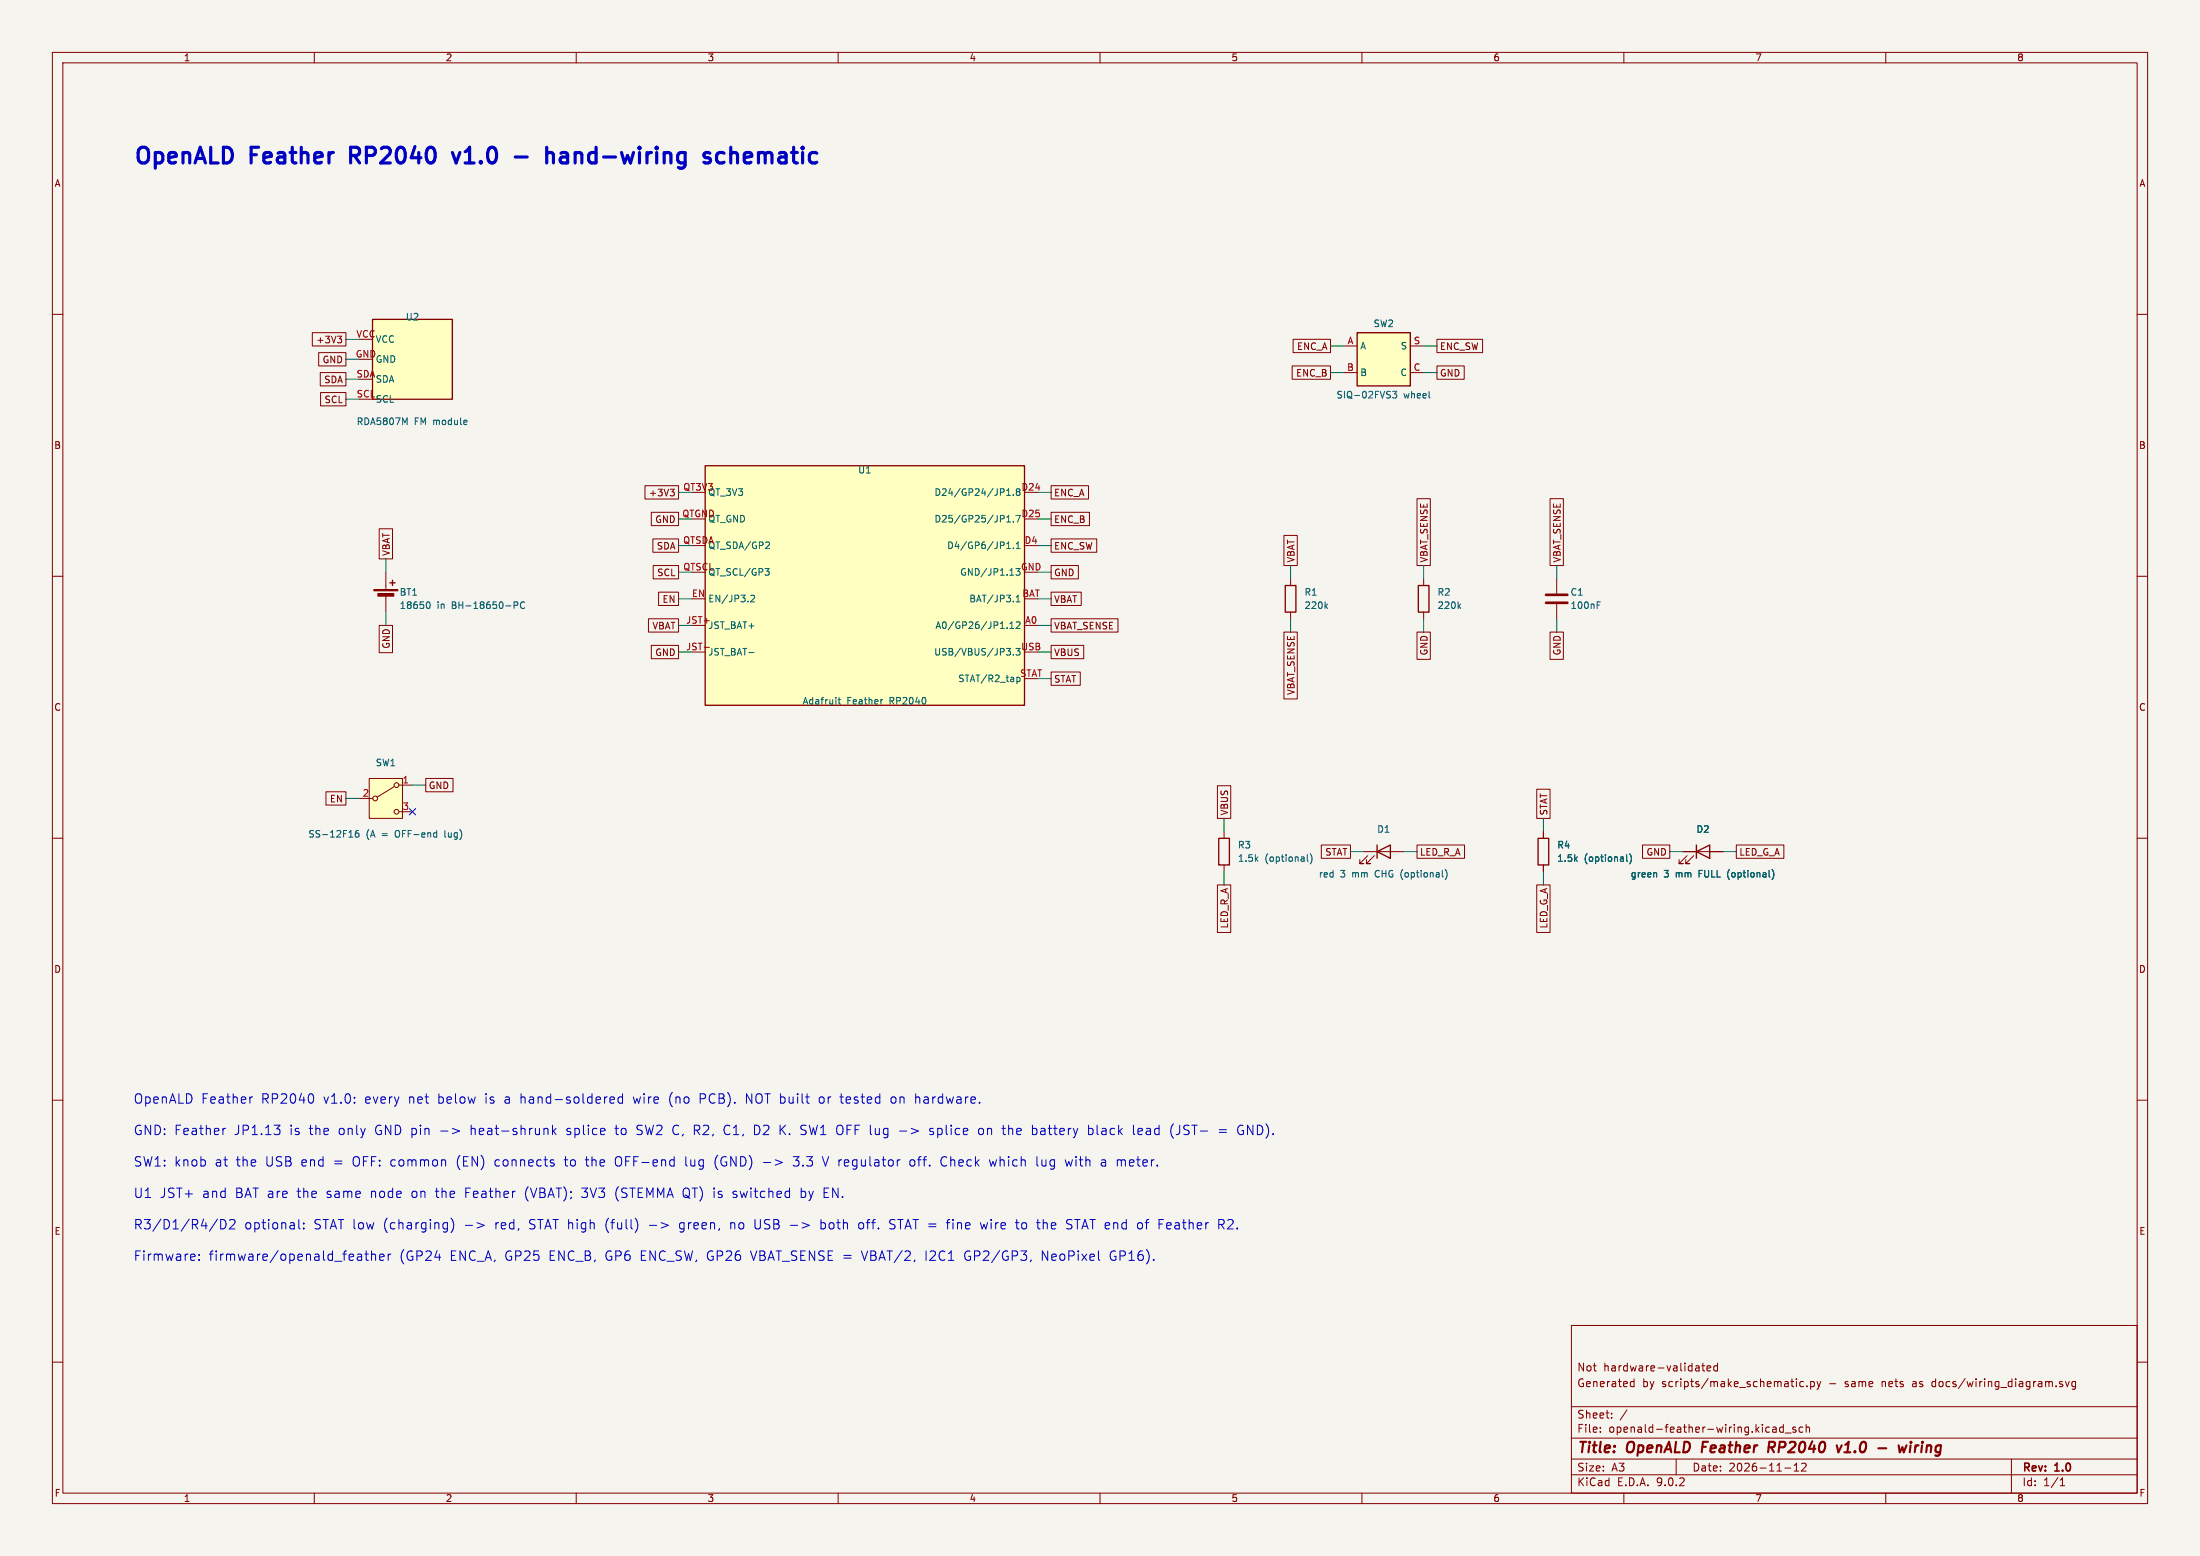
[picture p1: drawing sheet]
(kicad_sch
 (version 20231120)
 (generator "eeschema")
 (generator_version "9.0")
 (paper "A3")
 (title_block
  (title "OpenALD Feather RP2040 v1.0 - wiring")
  (date "2026-11-12")
  (rev "1.0")
  (comment 1 "Generated by scripts/make_schematic.py - same nets as docs/wiring_diagram.svg")
  (comment 2 "Not hardware-validated"))
 (lib_symbols
  (symbol "openald_feather:Feather_RP2040_wired" (exclude_from_sim no) (in_bom yes) (on_board yes)
   (property "Reference" "U" (at 0 24.13 0) (effects (font (size 1.27 1.27))))
   (property "Value" "Adafruit Feather RP2040 (#4884)" (at 0 -24.13 0) (effects (font (size 1.27 1.27))))
   (property "Footprint" "" (at 0 -26.669999999999998 0) (effects (font (size 1.27 1.27)) (hide yes)))
   (property "Datasheet" "https://learn.adafruit.com/adafruit-feather-rp2040-pico" (at 0 0 0) (effects (font (size 1.27 1.27)) (hide yes)))
   (property "Description" "Adafruit Feather RP2040: only the pins/pads used by OpenALD Feather v1.0 (JST+ = BAT and JST- = GND on the board)" (at 0 0 0) (effects (font (size 1.27 1.27)) (hide yes)))
   (symbol "Feather_RP2040_wired_0_1"
    (rectangle (start -30.48 22.86) (end 30.48 -22.86) (stroke (width 0.254) (type default)) (fill (type background))))
   (symbol "Feather_RP2040_wired_1_1"
    (pin passive line (at -33.02 17.78 0) (length 2.54) (name "QT_3V3" (effects (font (size 1.27 1.27)))) (number "QT3V3" (effects (font (size 1.27 1.27)))))
    (pin passive line (at -33.02 12.7 0) (length 2.54) (name "QT_GND" (effects (font (size 1.27 1.27)))) (number "QTGND" (effects (font (size 1.27 1.27)))))
    (pin passive line (at -33.02 7.619999999999999 0) (length 2.54) (name "QT_SDA/GP2" (effects (font (size 1.27 1.27)))) (number "QTSDA" (effects (font (size 1.27 1.27)))))
    (pin passive line (at -33.02 2.539999999999999 0) (length 2.54) (name "QT_SCL/GP3" (effects (font (size 1.27 1.27)))) (number "QTSCL" (effects (font (size 1.27 1.27)))))
    (pin passive line (at -33.02 -2.539999999999999 0) (length 2.54) (name "EN/JP3.2" (effects (font (size 1.27 1.27)))) (number "EN" (effects (font (size 1.27 1.27)))))
    (pin passive line (at -33.02 -7.620000000000001 0) (length 2.54) (name "JST_BAT+" (effects (font (size 1.27 1.27)))) (number "JST+" (effects (font (size 1.27 1.27)))))
    (pin passive line (at -33.02 -12.700000000000003 0) (length 2.54) (name "JST_BAT-" (effects (font (size 1.27 1.27)))) (number "JST-" (effects (font (size 1.27 1.27)))))
    (pin passive line (at 33.02 17.78 180) (length 2.54) (name "D24/GP24/JP1.8" (effects (font (size 1.27 1.27)))) (number "D24" (effects (font (size 1.27 1.27)))))
    (pin passive line (at 33.02 12.7 180) (length 2.54) (name "D25/GP25/JP1.7" (effects (font (size 1.27 1.27)))) (number "D25" (effects (font (size 1.27 1.27)))))
    (pin passive line (at 33.02 7.619999999999999 180) (length 2.54) (name "D4/GP6/JP1.1" (effects (font (size 1.27 1.27)))) (number "D4" (effects (font (size 1.27 1.27)))))
    (pin passive line (at 33.02 2.539999999999999 180) (length 2.54) (name "GND/JP1.13" (effects (font (size 1.27 1.27)))) (number "GND" (effects (font (size 1.27 1.27)))))
    (pin passive line (at 33.02 -2.539999999999999 180) (length 2.54) (name "BAT/JP3.1" (effects (font (size 1.27 1.27)))) (number "BAT" (effects (font (size 1.27 1.27)))))
    (pin passive line (at 33.02 -7.620000000000001 180) (length 2.54) (name "A0/GP26/JP1.12" (effects (font (size 1.27 1.27)))) (number "A0" (effects (font (size 1.27 1.27)))))
    (pin passive line (at 33.02 -12.700000000000003 180) (length 2.54) (name "USB/VBUS/JP3.3" (effects (font (size 1.27 1.27)))) (number "USB" (effects (font (size 1.27 1.27)))))
    (pin passive line (at 33.02 -17.78 180) (length 2.54) (name "STAT/R2_tap" (effects (font (size 1.27 1.27)))) (number "STAT" (effects (font (size 1.27 1.27)))))))
  (symbol "openald_feather:RDA5807M_module" (exclude_from_sim no) (in_bom yes) (on_board yes)
   (property "Reference" "U" (at 0 8.89 0) (effects (font (size 1.27 1.27))))
   (property "Value" "RDA5807M FM module (3.5 mm jack on board)" (at 0 -8.89 0) (effects (font (size 1.27 1.27))))
   (property "Footprint" "" (at 0 -11.43 0) (effects (font (size 1.27 1.27)) (hide yes)))
   (property "Datasheet" "" (at 0 0 0) (effects (font (size 1.27 1.27)) (hide yes)))
   (property "Description" "26.9 x 26.9 mm RDA5807M module, I2C 0x10/0x11" (at 0 0 0) (effects (font (size 1.27 1.27)) (hide yes)))
   (symbol "RDA5807M_module_0_1"
    (rectangle (start -7.62 7.62) (end 7.62 -7.62) (stroke (width 0.254) (type default)) (fill (type background))))
   (symbol "RDA5807M_module_1_1"
    (pin passive line (at -10.16 3.81 0) (length 2.54) (name "VCC" (effects (font (size 1.27 1.27)))) (number "VCC" (effects (font (size 1.27 1.27)))))
    (pin passive line (at -10.16 0.0 0) (length 2.54) (name "GND" (effects (font (size 1.27 1.27)))) (number "GND" (effects (font (size 1.27 1.27)))))
    (pin passive line (at -10.16 -3.8099999999999996 0) (length 2.54) (name "SDA" (effects (font (size 1.27 1.27)))) (number "SDA" (effects (font (size 1.27 1.27)))))
    (pin passive line (at -10.16 -7.62 0) (length 2.54) (name "SCL" (effects (font (size 1.27 1.27)))) (number "SCL" (effects (font (size 1.27 1.27)))))))
  (symbol "Device:Battery_Cell"
   (pin_numbers (hide yes))
   (pin_names
    (offset 0) (hide yes)) (exclude_from_sim no) (in_bom yes) (on_board yes)
   (property "Reference" "BT" (at 2.54 2.54 0) (effects (font (size 1.27 1.27)) (justify left)))
   (property "Value" "Battery_Cell" (at 2.54 0 0) (effects (font (size 1.27 1.27)) (justify left)))
   (property "Footprint" "" (at 0 1.524 90) (effects (font (size 1.27 1.27)) (hide yes)))
   (property "Datasheet" "~" (at 0 1.524 90) (effects (font (size 1.27 1.27)) (hide yes)))
   (property "Description" "Single-cell battery" (at 0 0 0) (effects (font (size 1.27 1.27)) (hide yes)))
   (symbol "Battery_Cell_0_1"
    (rectangle (start -2.286 1.778) (end 2.286 1.524) (stroke (width 0) (type default)) (fill (type outline)))
    (rectangle (start -1.524 1.016) (end 1.524 0.508) (stroke (width 0) (type default)) (fill (type outline)))
    (polyline (pts (xy 0 1.778) (xy 0 2.54)) (stroke (width 0) (type default)) (fill (type none)))
    (polyline (pts (xy 0 0.762) (xy 0 0)) (stroke (width 0) (type default)) (fill (type none)))
    (polyline (pts (xy 0.762 3.048) (xy 1.778 3.048)) (stroke (width 0.254) (type default)) (fill (type none)))
    (polyline (pts (xy 1.27 3.556) (xy 1.27 2.54)) (stroke (width 0.254) (type default)) (fill (type none))))
   (symbol "Battery_Cell_1_1"
    (pin passive line (at 0 5.08 270) (length 2.54) (name "+" (effects (font (size 1.27 1.27)))) (number "1" (effects (font (size 1.27 1.27)))))
    (pin passive line (at 0 -2.54 90) (length 2.54) (name "-" (effects (font (size 1.27 1.27)))) (number "2" (effects (font (size 1.27 1.27))))))
   (embedded_fonts no))
  (symbol "Switch:SW_SPDT"
   (pin_names
    (offset 0) (hide yes)) (exclude_from_sim no) (in_bom yes) (on_board yes)
   (property "Reference" "SW" (at 0 5.08 0) (effects (font (size 1.27 1.27))))
   (property "Value" "SW_SPDT" (at 0 -5.08 0) (effects (font (size 1.27 1.27))))
   (property "Footprint" "" (at 0 0 0) (effects (font (size 1.27 1.27)) (hide yes)))
   (property "Datasheet" "~" (at 0 -7.62 0) (effects (font (size 1.27 1.27)) (hide yes)))
   (property "Description" "Switch, single pole double throw" (at 0 0 0) (effects (font (size 1.27 1.27)) (hide yes)))
   (symbol "SW_SPDT_0_1"
    (circle (center -2.032 0) (radius 0.4572) (stroke (width 0) (type default)) (fill (type none)))
    (polyline (pts (xy -1.651 0.254) (xy 1.651 2.286)) (stroke (width 0) (type default)) (fill (type none)))
    (circle (center 2.032 2.54) (radius 0.4572) (stroke (width 0) (type default)) (fill (type none)))
    (circle (center 2.032 -2.54) (radius 0.4572) (stroke (width 0) (type default)) (fill (type none))))
   (symbol "SW_SPDT_1_1"
    (rectangle (start -3.175 3.81) (end 3.175 -3.81) (stroke (width 0) (type default)) (fill (type background)))
    (pin passive line (at -5.08 0 0) (length 2.54) (name "B" (effects (font (size 1.27 1.27)))) (number "2" (effects (font (size 1.27 1.27)))))
    (pin passive line (at 5.08 2.54 180) (length 2.54) (name "A" (effects (font (size 1.27 1.27)))) (number "1" (effects (font (size 1.27 1.27)))))
    (pin passive line (at 5.08 -2.54 180) (length 2.54) (name "C" (effects (font (size 1.27 1.27)))) (number "3" (effects (font (size 1.27 1.27))))))
   (embedded_fonts no))
  (symbol "openald_feather:SIQ-02FVS3" (exclude_from_sim no) (in_bom yes) (on_board yes)
   (property "Reference" "SW" (at 0 6.35 0) (effects (font (size 1.27 1.27))))
   (property "Value" "Mitsumi SIQ-02FVS3" (at 0 -6.35 0) (effects (font (size 1.27 1.27))))
   (property "Footprint" "" (at 0 -8.89 0) (effects (font (size 1.27 1.27)) (hide yes)))
   (property "Datasheet" "https://datasheet.lcsc.com/datasheet/pdf/7bff72617d5a3503f5ed21ab02a77dea.pdf" (at 0 0 0) (effects (font (size 1.27 1.27)) (hide yes)))
   (property "Description" "Thumbwheel encoder (A/B to common C) with push switch S (to C)" (at 0 0 0) (effects (font (size 1.27 1.27)) (hide yes)))
   (symbol "SIQ-02FVS3_0_1"
    (rectangle (start -5.08 5.08) (end 5.08 -5.08) (stroke (width 0.254) (type default)) (fill (type background))))
   (symbol "SIQ-02FVS3_1_1"
    (pin passive line (at -7.62 2.54 0) (length 2.54) (name "A" (effects (font (size 1.27 1.27)))) (number "A" (effects (font (size 1.27 1.27)))))
    (pin passive line (at -7.62 -2.54 0) (length 2.54) (name "B" (effects (font (size 1.27 1.27)))) (number "B" (effects (font (size 1.27 1.27)))))
    (pin passive line (at 7.62 2.54 180) (length 2.54) (name "S" (effects (font (size 1.27 1.27)))) (number "S" (effects (font (size 1.27 1.27)))))
    (pin passive line (at 7.62 -2.54 180) (length 2.54) (name "C" (effects (font (size 1.27 1.27)))) (number "C" (effects (font (size 1.27 1.27)))))))
  (symbol "Device:R"
   (pin_numbers (hide yes))
   (pin_names
    (offset 0)) (exclude_from_sim no) (in_bom yes) (on_board yes)
   (property "Reference" "R" (at 2.032 0 90) (effects (font (size 1.27 1.27))))
   (property "Value" "R" (at 0 0 90) (effects (font (size 1.27 1.27))))
   (property "Footprint" "" (at -1.778 0 90) (effects (font (size 1.27 1.27)) (hide yes)))
   (property "Datasheet" "~" (at 0 0 0) (effects (font (size 1.27 1.27)) (hide yes)))
   (property "Description" "Resistor" (at 0 0 0) (effects (font (size 1.27 1.27)) (hide yes)))
   (symbol "R_0_1"
    (rectangle (start -1.016 -2.54) (end 1.016 2.54) (stroke (width 0.254) (type default)) (fill (type none))))
   (symbol "R_1_1"
    (pin passive line (at 0 3.81 270) (length 1.27) (name "~" (effects (font (size 1.27 1.27)))) (number "1" (effects (font (size 1.27 1.27)))))
    (pin passive line (at 0 -3.81 90) (length 1.27) (name "~" (effects (font (size 1.27 1.27)))) (number "2" (effects (font (size 1.27 1.27))))))
   (embedded_fonts no))
  (symbol "Device:C"
   (pin_numbers (hide yes))
   (pin_names
    (offset 0.254)) (exclude_from_sim no) (in_bom yes) (on_board yes)
   (property "Reference" "C" (at 0.635 2.54 0) (effects (font (size 1.27 1.27)) (justify left)))
   (property "Value" "C" (at 0.635 -2.54 0) (effects (font (size 1.27 1.27)) (justify left)))
   (property "Footprint" "" (at 0.9652 -3.81 0) (effects (font (size 1.27 1.27)) (hide yes)))
   (property "Datasheet" "~" (at 0 0 0) (effects (font (size 1.27 1.27)) (hide yes)))
   (property "Description" "Unpolarized capacitor" (at 0 0 0) (effects (font (size 1.27 1.27)) (hide yes)))
   (symbol "C_0_1"
    (polyline (pts (xy -2.032 0.762) (xy 2.032 0.762)) (stroke (width 0.508) (type default)) (fill (type none)))
    (polyline (pts (xy -2.032 -0.762) (xy 2.032 -0.762)) (stroke (width 0.508) (type default)) (fill (type none))))
   (symbol "C_1_1"
    (pin passive line (at 0 3.81 270) (length 2.794) (name "~" (effects (font (size 1.27 1.27)))) (number "1" (effects (font (size 1.27 1.27)))))
    (pin passive line (at 0 -3.81 90) (length 2.794) (name "~" (effects (font (size 1.27 1.27)))) (number "2" (effects (font (size 1.27 1.27))))))
   (embedded_fonts no))
  (symbol "Device:LED"
   (pin_numbers (hide yes))
   (pin_names
    (offset 1.016) (hide yes)) (exclude_from_sim no) (in_bom yes) (on_board yes)
   (property "Reference" "D" (at 0 2.54 0) (effects (font (size 1.27 1.27))))
   (property "Value" "LED" (at 0 -2.54 0) (effects (font (size 1.27 1.27))))
   (property "Footprint" "" (at 0 0 0) (effects (font (size 1.27 1.27)) (hide yes)))
   (property "Datasheet" "~" (at 0 0 0) (effects (font (size 1.27 1.27)) (hide yes)))
   (property "Description" "Light emitting diode" (at 0 0 0) (effects (font (size 1.27 1.27)) (hide yes)))
   (property "Sim.Pins" "1=K 2=A" (at 0 0 0) (effects (font (size 1.27 1.27)) (hide yes)))
   (symbol "LED_0_1"
    (polyline (pts (xy -3.048 -0.762) (xy -4.572 -2.286) (xy -3.81 -2.286) (xy -4.572 -2.286) (xy -4.572 -1.524)) (stroke (width 0) (type default)) (fill (type none)))
    (polyline (pts (xy -1.778 -0.762) (xy -3.302 -2.286) (xy -2.54 -2.286) (xy -3.302 -2.286) (xy -3.302 -1.524)) (stroke (width 0) (type default)) (fill (type none)))
    (polyline (pts (xy -1.27 0) (xy 1.27 0)) (stroke (width 0) (type default)) (fill (type none)))
    (polyline (pts (xy -1.27 -1.27) (xy -1.27 1.27)) (stroke (width 0.254) (type default)) (fill (type none)))
    (polyline (pts (xy 1.27 -1.27) (xy 1.27 1.27) (xy -1.27 0) (xy 1.27 -1.27)) (stroke (width 0.254) (type default)) (fill (type none))))
   (symbol "LED_1_1"
    (pin passive line (at -3.81 0 0) (length 2.54) (name "K" (effects (font (size 1.27 1.27)))) (number "1" (effects (font (size 1.27 1.27)))))
    (pin passive line (at 3.81 0 180) (length 2.54) (name "A" (effects (font (size 1.27 1.27)))) (number "2" (effects (font (size 1.27 1.27))))))
   (embedded_fonts no)))
 (symbol
  (lib_id "openald_feather:Feather_RP2040_wired") (at 165.1 111.76 0) (unit 1) (exclude_from_sim no) (in_bom yes) (on_board yes) (dnp no)
  (property "Reference" "U1" (at 165.1 89.71 0) (effects (font (size 1.27 1.27))))
  (property "Value" "Adafruit Feather RP2040" (at 165.1 133.81 0) (effects (font (size 1.27 1.27))))
  (property "Footprint" "" (at 165.1 111.76 0) (effects (font (size 1.27 1.27)) (hide yes)))
  (property "Datasheet" "~" (at 165.1 111.76 0) (effects (font (size 1.27 1.27)) (hide yes))) (pin "QT3V3") (pin "QTGND") (pin "QTSDA") (pin "QTSCL") (pin "EN") (pin "JST+") (pin "JST-") (pin "D24") (pin "D25") (pin "D4") (pin "GND") (pin "BAT") (pin "A0") (pin "USB") (pin "STAT"))
 (wire (pts (xy 132.08 93.98) (xy 129.54 93.98)) (stroke (width 0) (type default)))
 (global_label "+3V3"
  (shape passive) (at 129.54 93.98 180) (fields_autoplaced yes) (effects (font (size 1.27 1.27)) (justify right))
  (property "Intersheetrefs" "${INTERSHEET_REFS}" (at 129.54 93.98 0) (effects (font (size 1.27 1.27)) (hide yes))))
 (wire (pts (xy 132.08 99.06) (xy 129.54 99.06)) (stroke (width 0) (type default)))
 (global_label "GND"
  (shape passive) (at 129.54 99.06 180) (fields_autoplaced yes) (effects (font (size 1.27 1.27)) (justify right))
  (property "Intersheetrefs" "${INTERSHEET_REFS}" (at 129.54 99.06 0) (effects (font (size 1.27 1.27)) (hide yes))))
 (wire (pts (xy 132.08 104.14) (xy 129.54 104.14)) (stroke (width 0) (type default)))
 (global_label "SDA"
  (shape passive) (at 129.54 104.14 180) (fields_autoplaced yes) (effects (font (size 1.27 1.27)) (justify right))
  (property "Intersheetrefs" "${INTERSHEET_REFS}" (at 129.54 104.14 0) (effects (font (size 1.27 1.27)) (hide yes))))
 (wire (pts (xy 132.08 109.22) (xy 129.54 109.22)) (stroke (width 0) (type default)))
 (global_label "SCL"
  (shape passive) (at 129.54 109.22 180) (fields_autoplaced yes) (effects (font (size 1.27 1.27)) (justify right))
  (property "Intersheetrefs" "${INTERSHEET_REFS}" (at 129.54 109.22 0) (effects (font (size 1.27 1.27)) (hide yes))))
 (wire (pts (xy 132.08 114.3) (xy 129.54 114.3)) (stroke (width 0) (type default)))
 (global_label "EN"
  (shape passive) (at 129.54 114.3 180) (fields_autoplaced yes) (effects (font (size 1.27 1.27)) (justify right))
  (property "Intersheetrefs" "${INTERSHEET_REFS}" (at 129.54 114.3 0) (effects (font (size 1.27 1.27)) (hide yes))))
 (wire (pts (xy 132.08 119.38) (xy 129.54 119.38)) (stroke (width 0) (type default)))
 (global_label "VBAT"
  (shape passive) (at 129.54 119.38 180) (fields_autoplaced yes) (effects (font (size 1.27 1.27)) (justify right))
  (property "Intersheetrefs" "${INTERSHEET_REFS}" (at 129.54 119.38 0) (effects (font (size 1.27 1.27)) (hide yes))))
 (wire (pts (xy 132.08 124.46) (xy 129.54 124.46)) (stroke (width 0) (type default)))
 (global_label "GND"
  (shape passive) (at 129.54 124.46 180) (fields_autoplaced yes) (effects (font (size 1.27 1.27)) (justify right))
  (property "Intersheetrefs" "${INTERSHEET_REFS}" (at 129.54 124.46 0) (effects (font (size 1.27 1.27)) (hide yes))))
 (wire (pts (xy 198.12 93.98) (xy 200.66 93.98)) (stroke (width 0) (type default)))
 (global_label "ENC_A"
  (shape passive) (at 200.66 93.98 0) (fields_autoplaced yes) (effects (font (size 1.27 1.27)) (justify left))
  (property "Intersheetrefs" "${INTERSHEET_REFS}" (at 200.66 93.98 0) (effects (font (size 1.27 1.27)) (hide yes))))
 (wire (pts (xy 198.12 99.06) (xy 200.66 99.06)) (stroke (width 0) (type default)))
 (global_label "ENC_B"
  (shape passive) (at 200.66 99.06 0) (fields_autoplaced yes) (effects (font (size 1.27 1.27)) (justify left))
  (property "Intersheetrefs" "${INTERSHEET_REFS}" (at 200.66 99.06 0) (effects (font (size 1.27 1.27)) (hide yes))))
 (wire (pts (xy 198.12 104.14) (xy 200.66 104.14)) (stroke (width 0) (type default)))
 (global_label "ENC_SW"
  (shape passive) (at 200.66 104.14 0) (fields_autoplaced yes) (effects (font (size 1.27 1.27)) (justify left))
  (property "Intersheetrefs" "${INTERSHEET_REFS}" (at 200.66 104.14 0) (effects (font (size 1.27 1.27)) (hide yes))))
 (wire (pts (xy 198.12 109.22) (xy 200.66 109.22)) (stroke (width 0) (type default)))
 (global_label "GND"
  (shape passive) (at 200.66 109.22 0) (fields_autoplaced yes) (effects (font (size 1.27 1.27)) (justify left))
  (property "Intersheetrefs" "${INTERSHEET_REFS}" (at 200.66 109.22 0) (effects (font (size 1.27 1.27)) (hide yes))))
 (wire (pts (xy 198.12 114.3) (xy 200.66 114.3)) (stroke (width 0) (type default)))
 (global_label "VBAT"
  (shape passive) (at 200.66 114.3 0) (fields_autoplaced yes) (effects (font (size 1.27 1.27)) (justify left))
  (property "Intersheetrefs" "${INTERSHEET_REFS}" (at 200.66 114.3 0) (effects (font (size 1.27 1.27)) (hide yes))))
 (wire (pts (xy 198.12 119.38) (xy 200.66 119.38)) (stroke (width 0) (type default)))
 (global_label "VBAT_SENSE"
  (shape passive) (at 200.66 119.38 0) (fields_autoplaced yes) (effects (font (size 1.27 1.27)) (justify left))
  (property "Intersheetrefs" "${INTERSHEET_REFS}" (at 200.66 119.38 0) (effects (font (size 1.27 1.27)) (hide yes))))
 (wire (pts (xy 198.12 124.46) (xy 200.66 124.46)) (stroke (width 0) (type default)))
 (global_label "VBUS"
  (shape passive) (at 200.66 124.46 0) (fields_autoplaced yes) (effects (font (size 1.27 1.27)) (justify left))
  (property "Intersheetrefs" "${INTERSHEET_REFS}" (at 200.66 124.46 0) (effects (font (size 1.27 1.27)) (hide yes))))
 (wire (pts (xy 198.12 129.54) (xy 200.66 129.54)) (stroke (width 0) (type default)))
 (global_label "STAT"
  (shape passive) (at 200.66 129.54 0) (fields_autoplaced yes) (effects (font (size 1.27 1.27)) (justify left))
  (property "Intersheetrefs" "${INTERSHEET_REFS}" (at 200.66 129.54 0) (effects (font (size 1.27 1.27)) (hide yes))))
 (symbol
  (lib_id "openald_feather:RDA5807M_module") (at 78.74 68.58 0) (unit 1) (exclude_from_sim no) (in_bom yes) (on_board yes) (dnp no)
  (property "Reference" "U2" (at 78.74 60.5 0) (effects (font (size 1.27 1.27))))
  (property "Value" "RDA5807M FM module" (at 78.74 80.47 0) (effects (font (size 1.27 1.27))))
  (property "Footprint" "" (at 78.74 68.58 0) (effects (font (size 1.27 1.27)) (hide yes)))
  (property "Datasheet" "~" (at 78.74 68.58 0) (effects (font (size 1.27 1.27)) (hide yes))) (pin "VCC") (pin "GND") (pin "SDA") (pin "SCL"))
 (wire (pts (xy 68.58 64.77) (xy 66.04 64.77)) (stroke (width 0) (type default)))
 (global_label "+3V3"
  (shape passive) (at 66.04 64.77 180) (fields_autoplaced yes) (effects (font (size 1.27 1.27)) (justify right))
  (property "Intersheetrefs" "${INTERSHEET_REFS}" (at 66.04 64.77 0) (effects (font (size 1.27 1.27)) (hide yes))))
 (wire (pts (xy 68.58 68.58) (xy 66.04 68.58)) (stroke (width 0) (type default)))
 (global_label "GND"
  (shape passive) (at 66.04 68.58 180) (fields_autoplaced yes) (effects (font (size 1.27 1.27)) (justify right))
  (property "Intersheetrefs" "${INTERSHEET_REFS}" (at 66.04 68.58 0) (effects (font (size 1.27 1.27)) (hide yes))))
 (wire (pts (xy 68.58 72.39) (xy 66.04 72.39)) (stroke (width 0) (type default)))
 (global_label "SDA"
  (shape passive) (at 66.04 72.39 180) (fields_autoplaced yes) (effects (font (size 1.27 1.27)) (justify right))
  (property "Intersheetrefs" "${INTERSHEET_REFS}" (at 66.04 72.39 0) (effects (font (size 1.27 1.27)) (hide yes))))
 (wire (pts (xy 68.58 76.2) (xy 66.04 76.2)) (stroke (width 0) (type default)))
 (global_label "SCL"
  (shape passive) (at 66.04 76.2 180) (fields_autoplaced yes) (effects (font (size 1.27 1.27)) (justify right))
  (property "Intersheetrefs" "${INTERSHEET_REFS}" (at 66.04 76.2 0) (effects (font (size 1.27 1.27)) (hide yes))))
 (symbol
  (lib_id "Device:Battery_Cell") (at 73.66 114.3 0) (unit 1) (exclude_from_sim no) (in_bom yes) (on_board yes) (dnp no)
  (property "Reference" "BT1" (at 76.2 113.03 0) (effects (font (size 1.27 1.27)) (justify left)))
  (property "Value" "18650 in BH-18650-PC" (at 76.2 115.57 0) (effects (font (size 1.27 1.27)) (justify left)))
  (property "Footprint" "" (at 73.66 114.3 0) (effects (font (size 1.27 1.27)) (hide yes)))
  (property "Datasheet" "~" (at 73.66 114.3 0) (effects (font (size 1.27 1.27)) (hide yes))) (pin "1") (pin "2"))
 (wire (pts (xy 73.66 109.22) (xy 73.66 106.68)) (stroke (width 0) (type default)))
 (global_label "VBAT"
  (shape passive) (at 73.66 106.68 90) (fields_autoplaced yes) (effects (font (size 1.27 1.27)) (justify left))
  (property "Intersheetrefs" "${INTERSHEET_REFS}" (at 73.66 106.68 0) (effects (font (size 1.27 1.27)) (hide yes))))
 (wire (pts (xy 73.66 116.84) (xy 73.66 119.38)) (stroke (width 0) (type default)))
 (global_label "GND"
  (shape passive) (at 73.66 119.38 270) (fields_autoplaced yes) (effects (font (size 1.27 1.27)) (justify right))
  (property "Intersheetrefs" "${INTERSHEET_REFS}" (at 73.66 119.38 0) (effects (font (size 1.27 1.27)) (hide yes))))
 (symbol
  (lib_id "Switch:SW_SPDT") (at 73.66 152.4 0) (unit 1) (exclude_from_sim no) (in_bom yes) (on_board yes) (dnp no)
  (property "Reference" "SW1" (at 73.66 145.59 0) (effects (font (size 1.27 1.27))))
  (property "Value" "SS-12F16 (A = OFF-end lug)" (at 73.66 159.21 0) (effects (font (size 1.27 1.27))))
  (property "Footprint" "" (at 73.66 152.4 0) (effects (font (size 1.27 1.27)) (hide yes)))
  (property "Datasheet" "~" (at 73.66 152.4 0) (effects (font (size 1.27 1.27)) (hide yes))) (pin "2") (pin "1") (pin "3"))
 (wire (pts (xy 68.58 152.4) (xy 66.04 152.4)) (stroke (width 0) (type default)))
 (global_label "EN"
  (shape passive) (at 66.04 152.4 180) (fields_autoplaced yes) (effects (font (size 1.27 1.27)) (justify right))
  (property "Intersheetrefs" "${INTERSHEET_REFS}" (at 66.04 152.4 0) (effects (font (size 1.27 1.27)) (hide yes))))
 (wire (pts (xy 78.74 149.86) (xy 81.28 149.86)) (stroke (width 0) (type default)))
 (global_label "GND"
  (shape passive) (at 81.28 149.86 0) (fields_autoplaced yes) (effects (font (size 1.27 1.27)) (justify left))
  (property "Intersheetrefs" "${INTERSHEET_REFS}" (at 81.28 149.86 0) (effects (font (size 1.27 1.27)) (hide yes))))
 (no_connect (at 78.74 154.94))
 (symbol
  (lib_id "openald_feather:SIQ-02FVS3") (at 264.16 68.58 0) (unit 1) (exclude_from_sim no) (in_bom yes) (on_board yes) (dnp no)
  (property "Reference" "SW2" (at 264.16 61.77 0) (effects (font (size 1.27 1.27))))
  (property "Value" "SIQ-02FVS3 wheel" (at 264.16 75.39 0) (effects (font (size 1.27 1.27))))
  (property "Footprint" "" (at 264.16 68.58 0) (effects (font (size 1.27 1.27)) (hide yes)))
  (property "Datasheet" "~" (at 264.16 68.58 0) (effects (font (size 1.27 1.27)) (hide yes))) (pin "A") (pin "B") (pin "S") (pin "C"))
 (wire (pts (xy 256.54 66.04) (xy 254 66.04)) (stroke (width 0) (type default)))
 (global_label "ENC_A"
  (shape passive) (at 254 66.04 180) (fields_autoplaced yes) (effects (font (size 1.27 1.27)) (justify right))
  (property "Intersheetrefs" "${INTERSHEET_REFS}" (at 254 66.04 0) (effects (font (size 1.27 1.27)) (hide yes))))
 (wire (pts (xy 256.54 71.12) (xy 254 71.12)) (stroke (width 0) (type default)))
 (global_label "ENC_B"
  (shape passive) (at 254 71.12 180) (fields_autoplaced yes) (effects (font (size 1.27 1.27)) (justify right))
  (property "Intersheetrefs" "${INTERSHEET_REFS}" (at 254 71.12 0) (effects (font (size 1.27 1.27)) (hide yes))))
 (wire (pts (xy 271.78 66.04) (xy 274.32 66.04)) (stroke (width 0) (type default)))
 (global_label "ENC_SW"
  (shape passive) (at 274.32 66.04 0) (fields_autoplaced yes) (effects (font (size 1.27 1.27)) (justify left))
  (property "Intersheetrefs" "${INTERSHEET_REFS}" (at 274.32 66.04 0) (effects (font (size 1.27 1.27)) (hide yes))))
 (wire (pts (xy 271.78 71.12) (xy 274.32 71.12)) (stroke (width 0) (type default)))
 (global_label "GND"
  (shape passive) (at 274.32 71.12 0) (fields_autoplaced yes) (effects (font (size 1.27 1.27)) (justify left))
  (property "Intersheetrefs" "${INTERSHEET_REFS}" (at 274.32 71.12 0) (effects (font (size 1.27 1.27)) (hide yes))))
 (symbol
  (lib_id "Device:R") (at 246.38 114.3 0) (unit 1) (exclude_from_sim no) (in_bom yes) (on_board yes) (dnp no)
  (property "Reference" "R1" (at 248.92 113.03 0) (effects (font (size 1.27 1.27)) (justify left)))
  (property "Value" "220k" (at 248.92 115.57 0) (effects (font (size 1.27 1.27)) (justify left)))
  (property "Footprint" "" (at 246.38 114.3 0) (effects (font (size 1.27 1.27)) (hide yes)))
  (property "Datasheet" "~" (at 246.38 114.3 0) (effects (font (size 1.27 1.27)) (hide yes))) (pin "1") (pin "2"))
 (wire (pts (xy 246.38 110.49) (xy 246.38 107.95)) (stroke (width 0) (type default)))
 (global_label "VBAT"
  (shape passive) (at 246.38 107.95 90) (fields_autoplaced yes) (effects (font (size 1.27 1.27)) (justify left))
  (property "Intersheetrefs" "${INTERSHEET_REFS}" (at 246.38 107.95 0) (effects (font (size 1.27 1.27)) (hide yes))))
 (wire (pts (xy 246.38 118.11) (xy 246.38 120.65)) (stroke (width 0) (type default)))
 (global_label "VBAT_SENSE"
  (shape passive) (at 246.38 120.65 270) (fields_autoplaced yes) (effects (font (size 1.27 1.27)) (justify right))
  (property "Intersheetrefs" "${INTERSHEET_REFS}" (at 246.38 120.65 0) (effects (font (size 1.27 1.27)) (hide yes))))
 (symbol
  (lib_id "Device:R") (at 271.78 114.3 0) (unit 1) (exclude_from_sim no) (in_bom yes) (on_board yes) (dnp no)
  (property "Reference" "R2" (at 274.32 113.03 0) (effects (font (size 1.27 1.27)) (justify left)))
  (property "Value" "220k" (at 274.32 115.57 0) (effects (font (size 1.27 1.27)) (justify left)))
  (property "Footprint" "" (at 271.78 114.3 0) (effects (font (size 1.27 1.27)) (hide yes)))
  (property "Datasheet" "~" (at 271.78 114.3 0) (effects (font (size 1.27 1.27)) (hide yes))) (pin "1") (pin "2"))
 (wire (pts (xy 271.78 110.49) (xy 271.78 107.95)) (stroke (width 0) (type default)))
 (global_label "VBAT_SENSE"
  (shape passive) (at 271.78 107.95 90) (fields_autoplaced yes) (effects (font (size 1.27 1.27)) (justify left))
  (property "Intersheetrefs" "${INTERSHEET_REFS}" (at 271.78 107.95 0) (effects (font (size 1.27 1.27)) (hide yes))))
 (wire (pts (xy 271.78 118.11) (xy 271.78 120.65)) (stroke (width 0) (type default)))
 (global_label "GND"
  (shape passive) (at 271.78 120.65 270) (fields_autoplaced yes) (effects (font (size 1.27 1.27)) (justify right))
  (property "Intersheetrefs" "${INTERSHEET_REFS}" (at 271.78 120.65 0) (effects (font (size 1.27 1.27)) (hide yes))))
 (symbol
  (lib_id "Device:C") (at 297.18 114.3 0) (unit 1) (exclude_from_sim no) (in_bom yes) (on_board yes) (dnp no)
  (property "Reference" "C1" (at 299.72 113.03 0) (effects (font (size 1.27 1.27)) (justify left)))
  (property "Value" "100nF" (at 299.72 115.57 0) (effects (font (size 1.27 1.27)) (justify left)))
  (property "Footprint" "" (at 297.18 114.3 0) (effects (font (size 1.27 1.27)) (hide yes)))
  (property "Datasheet" "~" (at 297.18 114.3 0) (effects (font (size 1.27 1.27)) (hide yes))) (pin "1") (pin "2"))
 (wire (pts (xy 297.18 110.49) (xy 297.18 107.95)) (stroke (width 0) (type default)))
 (global_label "VBAT_SENSE"
  (shape passive) (at 297.18 107.95 90) (fields_autoplaced yes) (effects (font (size 1.27 1.27)) (justify left))
  (property "Intersheetrefs" "${INTERSHEET_REFS}" (at 297.18 107.95 0) (effects (font (size 1.27 1.27)) (hide yes))))
 (wire (pts (xy 297.18 118.11) (xy 297.18 120.65)) (stroke (width 0) (type default)))
 (global_label "GND"
  (shape passive) (at 297.18 120.65 270) (fields_autoplaced yes) (effects (font (size 1.27 1.27)) (justify right))
  (property "Intersheetrefs" "${INTERSHEET_REFS}" (at 297.18 120.65 0) (effects (font (size 1.27 1.27)) (hide yes))))
 (symbol
  (lib_id "Device:R") (at 233.68 162.56 0) (unit 1) (exclude_from_sim no) (in_bom yes) (on_board yes) (dnp no)
  (property "Reference" "R3" (at 236.22 161.29 0) (effects (font (size 1.27 1.27)) (justify left)))
  (property "Value" "1.5k (optional)" (at 236.22 163.83 0) (effects (font (size 1.27 1.27)) (justify left)))
  (property "Footprint" "" (at 233.68 162.56 0) (effects (font (size 1.27 1.27)) (hide yes)))
  (property "Datasheet" "~" (at 233.68 162.56 0) (effects (font (size 1.27 1.27)) (hide yes))) (pin "1") (pin "2"))
 (wire (pts (xy 233.68 158.75) (xy 233.68 156.21)) (stroke (width 0) (type default)))
 (global_label "VBUS"
  (shape passive) (at 233.68 156.21 90) (fields_autoplaced yes) (effects (font (size 1.27 1.27)) (justify left))
  (property "Intersheetrefs" "${INTERSHEET_REFS}" (at 233.68 156.21 0) (effects (font (size 1.27 1.27)) (hide yes))))
 (wire (pts (xy 233.68 166.37) (xy 233.68 168.91)) (stroke (width 0) (type default)))
 (global_label "LED_R_A"
  (shape passive) (at 233.68 168.91 270) (fields_autoplaced yes) (effects (font (size 1.27 1.27)) (justify right))
  (property "Intersheetrefs" "${INTERSHEET_REFS}" (at 233.68 168.91 0) (effects (font (size 1.27 1.27)) (hide yes))))
 (symbol
  (lib_id "Device:LED") (at 264.16 162.56 0) (unit 1) (exclude_from_sim no) (in_bom yes) (on_board yes) (dnp no)
  (property "Reference" "D1" (at 264.16 158.29 0) (effects (font (size 1.27 1.27))))
  (property "Value" "red 3 mm CHG (optional)" (at 264.16 166.83 0) (effects (font (size 1.27 1.27))))
  (property "Footprint" "" (at 264.16 162.56 0) (effects (font (size 1.27 1.27)) (hide yes)))
  (property "Datasheet" "~" (at 264.16 162.56 0) (effects (font (size 1.27 1.27)) (hide yes))) (pin "1") (pin "2"))
 (wire (pts (xy 260.35 162.56) (xy 257.81 162.56)) (stroke (width 0) (type default)))
 (global_label "STAT"
  (shape passive) (at 257.81 162.56 180) (fields_autoplaced yes) (effects (font (size 1.27 1.27)) (justify right))
  (property "Intersheetrefs" "${INTERSHEET_REFS}" (at 257.81 162.56 0) (effects (font (size 1.27 1.27)) (hide yes))))
 (wire (pts (xy 267.97 162.56) (xy 270.51 162.56)) (stroke (width 0) (type default)))
 (global_label "LED_R_A"
  (shape passive) (at 270.51 162.56 0) (fields_autoplaced yes) (effects (font (size 1.27 1.27)) (justify left))
  (property "Intersheetrefs" "${INTERSHEET_REFS}" (at 270.51 162.56 0) (effects (font (size 1.27 1.27)) (hide yes))))
 (symbol
  (lib_id "Device:R") (at 294.64 162.56 0) (unit 1) (exclude_from_sim no) (in_bom yes) (on_board yes) (dnp no)
  (property "Reference" "R4" (at 297.18 161.29 0) (effects (font (size 1.27 1.27)) (justify left)))
  (property "Value" "1.5k (optional)" (at 297.18 163.83 0) (effects (font (size 1.27 1.27)) (justify left)))
  (property "Footprint" "" (at 294.64 162.56 0) (effects (font (size 1.27 1.27)) (hide yes)))
  (property "Datasheet" "~" (at 294.64 162.56 0) (effects (font (size 1.27 1.27)) (hide yes))) (pin "1") (pin "2"))
 (wire (pts (xy 294.64 158.75) (xy 294.64 156.21)) (stroke (width 0) (type default)))
 (global_label "STAT"
  (shape passive) (at 294.64 156.21 90) (fields_autoplaced yes) (effects (font (size 1.27 1.27)) (justify left))
  (property "Intersheetrefs" "${INTERSHEET_REFS}" (at 294.64 156.21 0) (effects (font (size 1.27 1.27)) (hide yes))))
 (wire (pts (xy 294.64 166.37) (xy 294.64 168.91)) (stroke (width 0) (type default)))
 (global_label "LED_G_A"
  (shape passive) (at 294.64 168.91 270) (fields_autoplaced yes) (effects (font (size 1.27 1.27)) (justify right))
  (property "Intersheetrefs" "${INTERSHEET_REFS}" (at 294.64 168.91 0) (effects (font (size 1.27 1.27)) (hide yes))))
 (symbol
  (lib_id "Device:LED") (at 325.12 162.56 0) (unit 1) (exclude_from_sim no) (in_bom yes) (on_board yes) (dnp no)
  (property "Reference" "D2" (at 325.12 158.29 0) (effects (font (size 1.27 1.27))))
  (property "Value" "green 3 mm FULL (optional)" (at 325.12 166.83 0) (effects (font (size 1.27 1.27))))
  (property "Footprint" "" (at 325.12 162.56 0) (effects (font (size 1.27 1.27)) (hide yes)))
  (property "Datasheet" "~" (at 325.12 162.56 0) (effects (font (size 1.27 1.27)) (hide yes))) (pin "1") (pin "2"))
 (wire (pts (xy 321.31 162.56) (xy 318.77 162.56)) (stroke (width 0) (type default)))
 (global_label "GND"
  (shape passive) (at 318.77 162.56 180) (fields_autoplaced yes) (effects (font (size 1.27 1.27)) (justify right))
  (property "Intersheetrefs" "${INTERSHEET_REFS}" (at 318.77 162.56 0) (effects (font (size 1.27 1.27)) (hide yes))))
 (wire (pts (xy 328.93 162.56) (xy 331.47 162.56)) (stroke (width 0) (type default)))
 (global_label "LED_G_A"
  (shape passive) (at 331.47 162.56 0) (fields_autoplaced yes) (effects (font (size 1.27 1.27)) (justify left))
  (property "Intersheetrefs" "${INTERSHEET_REFS}" (at 331.47 162.56 0) (effects (font (size 1.27 1.27)) (hide yes))))
 (text "OpenALD Feather RP2040 v1.0: every net below is a hand-soldered wire (no PCB). NOT built or tested on hardware." (exclude_from_sim no) (at 25.4 210 0) (effects (font (size 1.8 1.8)) (justify left)))
 (text "GND: Feather JP1.13 is the only GND pin -> heat-shrunk splice to SW2 C, R2, C1, D2 K. SW1 OFF lug -> splice on the battery black lead (JST- = GND)." (exclude_from_sim no) (at 25.4 216 0) (effects (font (size 1.8 1.8)) (justify left)))
 (text "SW1: knob at the USB end = OFF: common (EN) connects to the OFF-end lug (GND) -> 3.3 V regulator off. Check which lug with a meter." (exclude_from_sim no) (at 25.4 222 0) (effects (font (size 1.8 1.8)) (justify left)))
 (text "U1 JST+ and BAT are the same node on the Feather (VBAT); 3V3 (STEMMA QT) is switched by EN." (exclude_from_sim no) (at 25.4 228 0) (effects (font (size 1.8 1.8)) (justify left)))
 (text "R3/D1/R4/D2 optional: STAT low (charging) -> red, STAT high (full) -> green, no USB -> both off. STAT = fine wire to the STAT end of Feather R2." (exclude_from_sim no) (at 25.4 234 0) (effects (font (size 1.8 1.8)) (justify left)))
 (text "Firmware: firmware/openald_feather (GP24 ENC_A, GP25 ENC_B, GP6 ENC_SW, GP26 VBAT_SENSE = VBAT/2, I2C1 GP2/GP3, NeoPixel GP16)." (exclude_from_sim no) (at 25.4 240 0) (effects (font (size 1.8 1.8)) (justify left)))
 (text "OpenALD Feather RP2040 v1.0 - hand-wiring schematic" (exclude_from_sim no) (at 25.4 30 0) (effects (font (size 3 3)
    (bold yes)) (justify left)))
 (sheet_instances (path ""
   (page "1"))))
